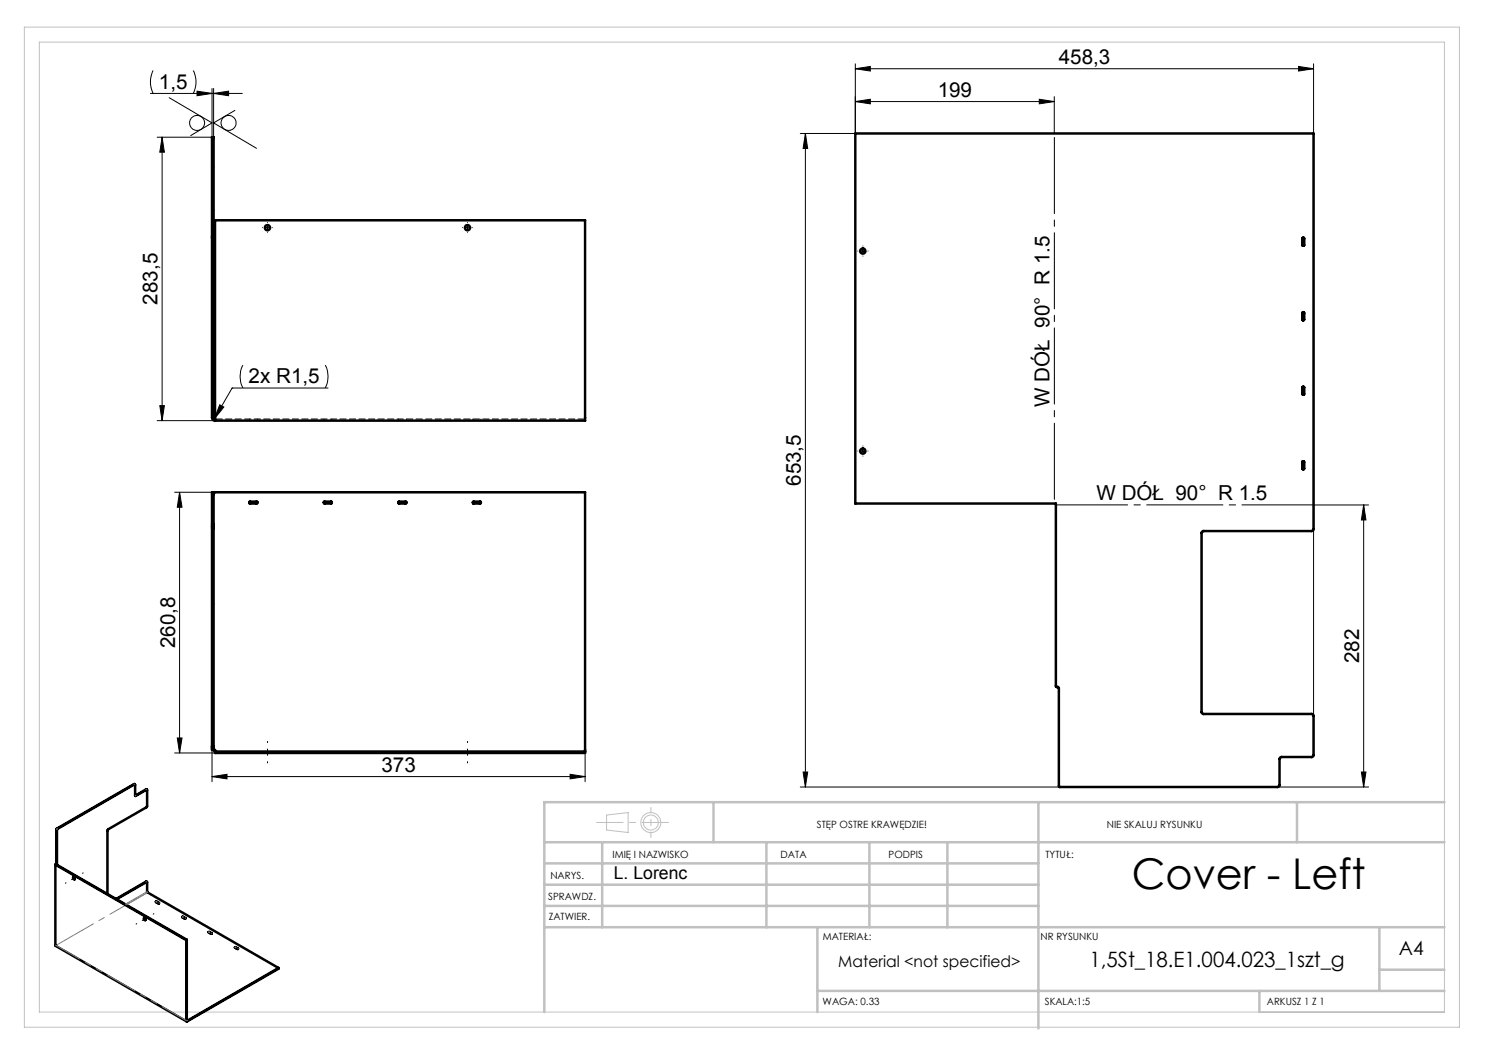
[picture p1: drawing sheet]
<svg xmlns="http://www.w3.org/2000/svg" width="297mm" height="210mm" viewBox="0 0 297 210" stroke-linecap="round" stroke-linejoin="round" font-family="sans-serif">
<g fill="none" stroke="#000" stroke-width=".2">
<path d="M30.1 18.7h18.4M30.6 14.1a5.2 5.2 0 0 0 0 4.6M33.8 19.5l8.6 5.1-4.3 2.5M38.6 14.1a4.9 4.9 0 0 1 0 4.6M39.4 18.2l3 .5-3 .4zM42.4 17.7v9.7h-11M42.7 17.7v9.7M42.7 18.7l3-.5v.9zM171.1 13.7l3-.4v.9zM171.1 12.8v13.9h-11M171.1 13.7h91.6M207.9 19.9l3 .4-3 .5z"/>
<path d="M210.9 19.3v7.4M259.7 13.3l3 .4-3 .5zM262.7 12.8v130.4M32.4 27.4l.5 3h-.9zM32.4 27.4v56.7M47 22.1l-4.3 2.5 8.6 5.1M161.1 26.7v130.7M161.1 26.7l.4 3h-.9zM171.1 20.3l3-.4v.9zM171.1 20.3h39.8M53 45.5h1M53.5 45v1"/>
<path d="M93 45.5h1M93.5 45v1M172.1 50.2h1M172.6 49.7v1M48.6 73a4.9 4.9 0 0 0 0 4.6M65.1 73a4.9 4.9 0 0 1 0 4.6M65.6 77.6h-19.2l-3.5 6.2M31.4 84.1h11.6M32 81.1h.9l-.5 3zM34.9 98.5h7.8M35.9 98.5v52.1M35.9 98.5l.5 3h-.9z"/>
<path d="M44 81l.8 .4-1.9 2.4zM172.1 90.2h1M172.6 89.7v1M262.7 101h11M272.7 101l.5 3h-.9zM272.7 101v56.4M34.9 150.6h8.1M35.5 147.6h.9l-.5 3zM42.4 155.3l3-.4v.9zM42.4 149.8v6.5M42.4 155.3h74.6M114 154.9l3 .4-3 .5z"/>
<path d="M117 150.6v5.7M160.1 157.4h51.8M160.6 154.4h.9l-.4 3zM255.5 157.4h18.2M272.3 154.4h.9l-.5 3z"/>
<circle cx="39.4" cy="24.6" r="1.48"/>
<circle cx="45.7" cy="24.6" r="1.51"/>
</g>
<g fill="none" stroke="#c0c0c0" stroke-width=".2">
<path d="M4.9 5.4h287v200h-287zM7.9 8.4h281v194h-281zM121.3 163l4.3-.5v4l-4.3-.5z"/>
<circle cx="130.2" cy="164.5" r="2"/>
<circle cx="130.2" cy="164.5" r="1.49"/>
</g>
<g fill="none" stroke="#000" stroke-width=".2" stroke-dasharray="15.2 1.3 1.3 1.3">
<path d="M52.5 45.5h.1M53.5 44.5h.1M53.5 46.5h.1M54.5 45.5h.1M92.5 45.5h.1M93.5 44.5h.1M93.5 46.5h.1M94.5 45.5h.1M171.6 50.2h.1M172.6 49.2h.1M172.6 51.2h.1M173.6 50.2h.1"/>
<path d="M171.6 90.2h.1M172.6 89.2h.1M172.6 91.2h.1M173.6 90.2h.1"/>
</g>
<path d="M53.5 148.3v4.3M93.5 148.3v4.3" fill="none" stroke="#000" stroke-width=".2" stroke-dasharray="15.2 1.3 1.3 1.3" stroke-dashoffset="15"/>
<path d="M210.9 100.7v-74" fill="none" stroke="#000" stroke-width=".2" stroke-dasharray="15.2 1.3 1.3 1.3" stroke-dashoffset="-.8"/>
<path d="M262.7 101h-51.5" fill="none" stroke="#000" stroke-width=".2" stroke-dasharray="15.2 1.3 1.3 1.3" stroke-dashoffset=".9"/>
<path d="M133.7 164.5h-14.4" fill="none" stroke="#c0c0c0" stroke-width=".2" stroke-dasharray="15.2 1.3 1.3 1.3" stroke-dashoffset="10"/>
<path d="M130.2 161.5v6" fill="none" stroke="#c0c0c0" stroke-width=".2" stroke-dasharray="15.2 1.3 1.3 1.3" stroke-dashoffset="14.1"/>
<g fill="none" stroke="#c0c0c0" stroke-width=".5">
<path d="M108.9 176.9h98.8M108.9 172.7h98.8M108.9 168.4h180M120.4 168.4v17M142.7 160.4v8M153.3 168.4v17M173.9 168.4v17M189.5 168.4v17M207.7 160.4v45.3M259.4 160.4v8M288.9 160.4h-180v42M108.9 181.2h98.8"/>
<path d="M108.9 185.4h180M163.5 198.2h125.4M163.5 185.4v17M251.9 198.2v4.2M275.9 185.4v12.8M275.9 193.9h13"/>
</g>
<path d="M11.2 189.2l26.2 15.1" fill="none" stroke="#808080" stroke-width=".2" stroke-dasharray="15.2 1.3 1.3 1.3" stroke-dashoffset="2"/>
<path d="M29.4 178.6l-18.2 10.5" fill="none" stroke="#808080" stroke-width=".2" stroke-dasharray="15.2 1.3 1.3 1.3" stroke-dashoffset="6.6"/>
<path d="M16.6 174.6l-3.5 2M30.8 182.7l-3.6 2.1" fill="none" stroke="#000" stroke-width=".2" stroke-dasharray="15.2 1.3 1.3 1.3" stroke-dashoffset="15.1"/>
<g fill="#000">
<path d="M39.4 18.2l3 .5-3 .4zM42.7 18.7l3-.5v.9z"/>
<path d="M171.1 13.7l3-.4v.9zM259.7 13.3l3 .4-3 .5zM44 81l-1.1 2.8 1.9-2.4zM42.4 155.3l3-.4v.9zM114 154.9l3 .4-3 .5z"/>
<path d="M161.1 26.7l.4 3h-.9zM160.6 154.4h.9l-.4 3z"/>
<path d="M207.9 19.9l3 .4-3 .5zM171.1 20.3l3-.4v.9z"/>
<path d="M32 81.1h.9l-.5 3zM32.4 27.4l.5 3h-.9z"/>
<path d="M35.5 147.6h.9l-.5 3zM35.9 98.5l.5 3h-.9z"/>
<path d="M272.3 154.4h.9l-.5 3zM272.7 101l.5 3h-.9z"/>
</g>
<g fill="none" stroke="#000" stroke-width=".5">
<path d="M171.1 26.7h91.6v79.2l-.4 .3h-21.7l-.3 .3 .1 36.1 .2 .2h21.8l.3 .3v8l-.3 .3-6.3 .1-.2 .3v5.4l-.1 .1-.2 .1h-43.7l-.1-.1v-19.7l-.2-.2-.4-.1v-36.6h-40.1zM42.4 47.4v36.1a.6 .6 0 0 0 .6 .6M42.4 47.4v-20h.3v20M42.4 47.4h.3M42.7 47.4v36.2l.3 .2M43 44.1h74v40h-74zM260.5 47.6l.3 .1v1.4h-.3zM260.5 77.4l.3 .1-.1 1.4-.2-.1zM260.5 62.5h.3v1.5l-.1 .1-.2-.1zM42.7 98.5h-.3v6.7M42.7 98.5v6.7M42.7 98.5h74.3v51.8"/>
<path d="M260.6 92.2l.2 .1v1.5l-.1 .1-.2-.1zM42.4 105.2v44.2M42.4 105.2h.3M42.7 105.2v44.2M49.9 100.4l1.4-.1a.19 .19 0 0 1 .2 .2 .19 .19 0 0 1-.2 .2h-1.3zM64.8 100.3h1.5l.1 .3-1.5 .1zM79.7 100.3h1.5l.1 .3-.1 .1h-1.4zM94.6 100.4l1.4-.1a.19 .19 0 0 1 .2 .2 .19 .19 0 0 1-.2 .2h-1.3zM27 156.9l-.2-.1-15.5 8.9v7.2M29.4 157.9h-.2l-2.2 1.2M42.4 149.4v.6h.3M42.4 149.4h.3"/>
<path d="M42.7 149.4v.6M42.7 150h.3v.3M43 150.3v.3h74v-.3M43 150.3h74M11.1 172.9v16.3l26.2 15.1M11.1 172.9l26.2 15.1M11.1 172.9h.1l26.2 15.1M11.4 173v-7.2l15.5-8.9h.1l.1 2.3 2.3-1.3v3.4l-.1 .2-7.8 4.5v12.8M14.6 175.5l.1-.1a.24 .24 0 0 1 .3 .2 .24 .24 0 0 1-.2 .3zM14.7 175.4l.3 .5M23.3 179.8l6.1-3.4 .1 2.1 26.2 15.1M29.4 176.4l-.2-.1-6 3.5"/>
<path d="M28.8 183.6h.1a.24 .24 0 0 1 .2 .2 .24 .24 0 0 1-.1 .2l-.2-.2zM28.9 183.6l.2 .4M31.2 180.4l.1-.1 .5 .3zM31.2 180.3h.1M31.3 180.4l.5 .3M36.5 183.4h.1M36.5 183.4l.6 .3-.6-.3M36.5 183.5l.5 .2M37.3 188v16.3l18.4-10.6v-.1M37.4 188v16.1l18.3-10.5M37.4 188h-.1M41.7 186.5h.1"/>
<path d="M41.7 186.4l.7 .3-.2 .1zM41.8 186.5l.5 .3M47 189.4l.6 .4h-.2l-.4-.3zM47.1 189.5l.5 .3"/>
<circle cx="53.5" cy="45.5" r=".52"/>
<circle cx="93.5" cy="45.5" r=".52"/>
<circle cx="172.6" cy="50.2" r=".52"/>
<circle cx="172.6" cy="90.2" r=".52"/>
</g>
<path d="M37.3 204.1l-26.2-15.1" fill="none" stroke="#808080" stroke-width=".2" stroke-dasharray="6.3 1.3 1.3 1.3 1.3 1.3" stroke-dashoffset=".8"/>
<g fill="none" stroke="#808080" stroke-width=".2" stroke-dasharray="6.3 1.3 1.3 1.3 1.3 1.3">
<path d="M26.9 156.9l-.1-.1M27.1 159.1l.1 .1M29.3 157.9h-.1M11.4 165.7l.1 .1M11.4 165.9l-.1-.1M29.3 176.4l-.1-.1M29.4 178.3l-4.3 2.5M25.3 181l4.2-2.5M31.2 180.3v.1M31.2 180.4v-.1M31.4 180.3v.1M31.8 180.6h.1"/>
<path d="M36.5 183.4h.1M36.5 183.4v-.1M36.6 183.3v.2M37.1 183.7v-.1M41.8 186.4v.1M41.8 186.5v-.1M41.9 186.4v.1M42.3 186.7v-.1M47 189.4v.1M47.1 189.5v-.1M47.2 189.4v.1M47.6 189.8v-.1"/>
<path d="M37.5 204.1h-.1"/>
</g>
<path d="M117 83.8h-74" fill="none" stroke="#000" stroke-width=".2" stroke-dasharray="1.3 .6" stroke-dashoffset="-.2"/>
<g fill="none" stroke="#000" stroke-width=".2" stroke-dasharray="1.3 .6">
<path d="M42.4 33.4h.3M42.7 42h-.3M42.4 78.6h.3M49.9 83.8v.3M51.5 84.1v-.3M64.8 83.8v.3M66.4 84.1v-.3M79.7 83.8v.3M81.3 84.1v-.3M94.6 83.8v.3M96.2 84.1v-.3M42.4 120.8h.3"/>
<path d="M53 150.3v.3M54 150.6v-.3M93 150.3v.3M94 150.6v-.3"/>
</g>
<text font-size="8.5" x="226.4" y="177.8">Cover - Left</text>
<text font-size="4.2" x="217.9" y="193.4">1,5St_18.E1.004.023_1szt_g</text>
<g font-size="4.1">
<text x="31.8" y="17.8">1,5</text>
<text x="211.8" y="12.8">458,3</text>
<text x="187.5" y="19.4">199</text>
<text x="31.5" y="60.9" transform="rotate(-90 31.5 60.9)">283,5</text>
<text x="49.7" y="76.7">2x R1,5</text>
<text x="209.9" y="81.3" transform="rotate(-90 209.9 81.3)">W DÓŁ 90° R 1.5</text>
<text x="160.2" y="97.2" transform="rotate(-90 160.2 97.2)">653,5</text>
<text x="219.3" y="100">W DÓŁ 90° R 1.5</text>
<text x="35" y="129.7" transform="rotate(-90 35 129.7)">260,8</text>
<text x="271.8" y="132.6" transform="rotate(-90 271.8 132.6)">282</text>
<text x="76.3" y="154.4">373</text>
</g>
<text font-size="3.9" x="279.8" y="190.9">A4</text>
<text font-size="3.5" x="122.8" y="175.7">L. Lorenc</text>
<text font-size="3.2" x="167.7" y="193.3">Material &lt;not specified&gt;</text>
<g font-size="2">
<text x="163.4" y="165.5">STĘP OSTRE KRAWĘDZIE!</text>
<text x="221.4" y="165.6">NIE SKALUJ RYSUNKU</text>
<text x="122.5" y="171.6">IMIĘ I NAZWISKO</text>
<text x="156.1" y="171.6">DATA</text>
<text x="177.7" y="171.6">PODPIS</text>
<text x="209.1" y="171.6">TYTUŁ:</text>
<text x="110.1" y="175.8">NARYS.</text>
<text x="109.6" y="180">SPRAWDZ.</text>
<text x="109.7" y="184.1">ZATWIER.</text>
<text x="164.5" y="187.9">MATERIAŁ:</text>
<text x="208.1" y="188.1">NR RYSUNKU</text>
<text x="164.5" y="201">WAGA: 0.33</text>
<text x="209" y="201">SKALA:1:5</text>
<text x="253.4" y="201">ARKUSZ 1 Z 1</text>
</g>
</svg>
